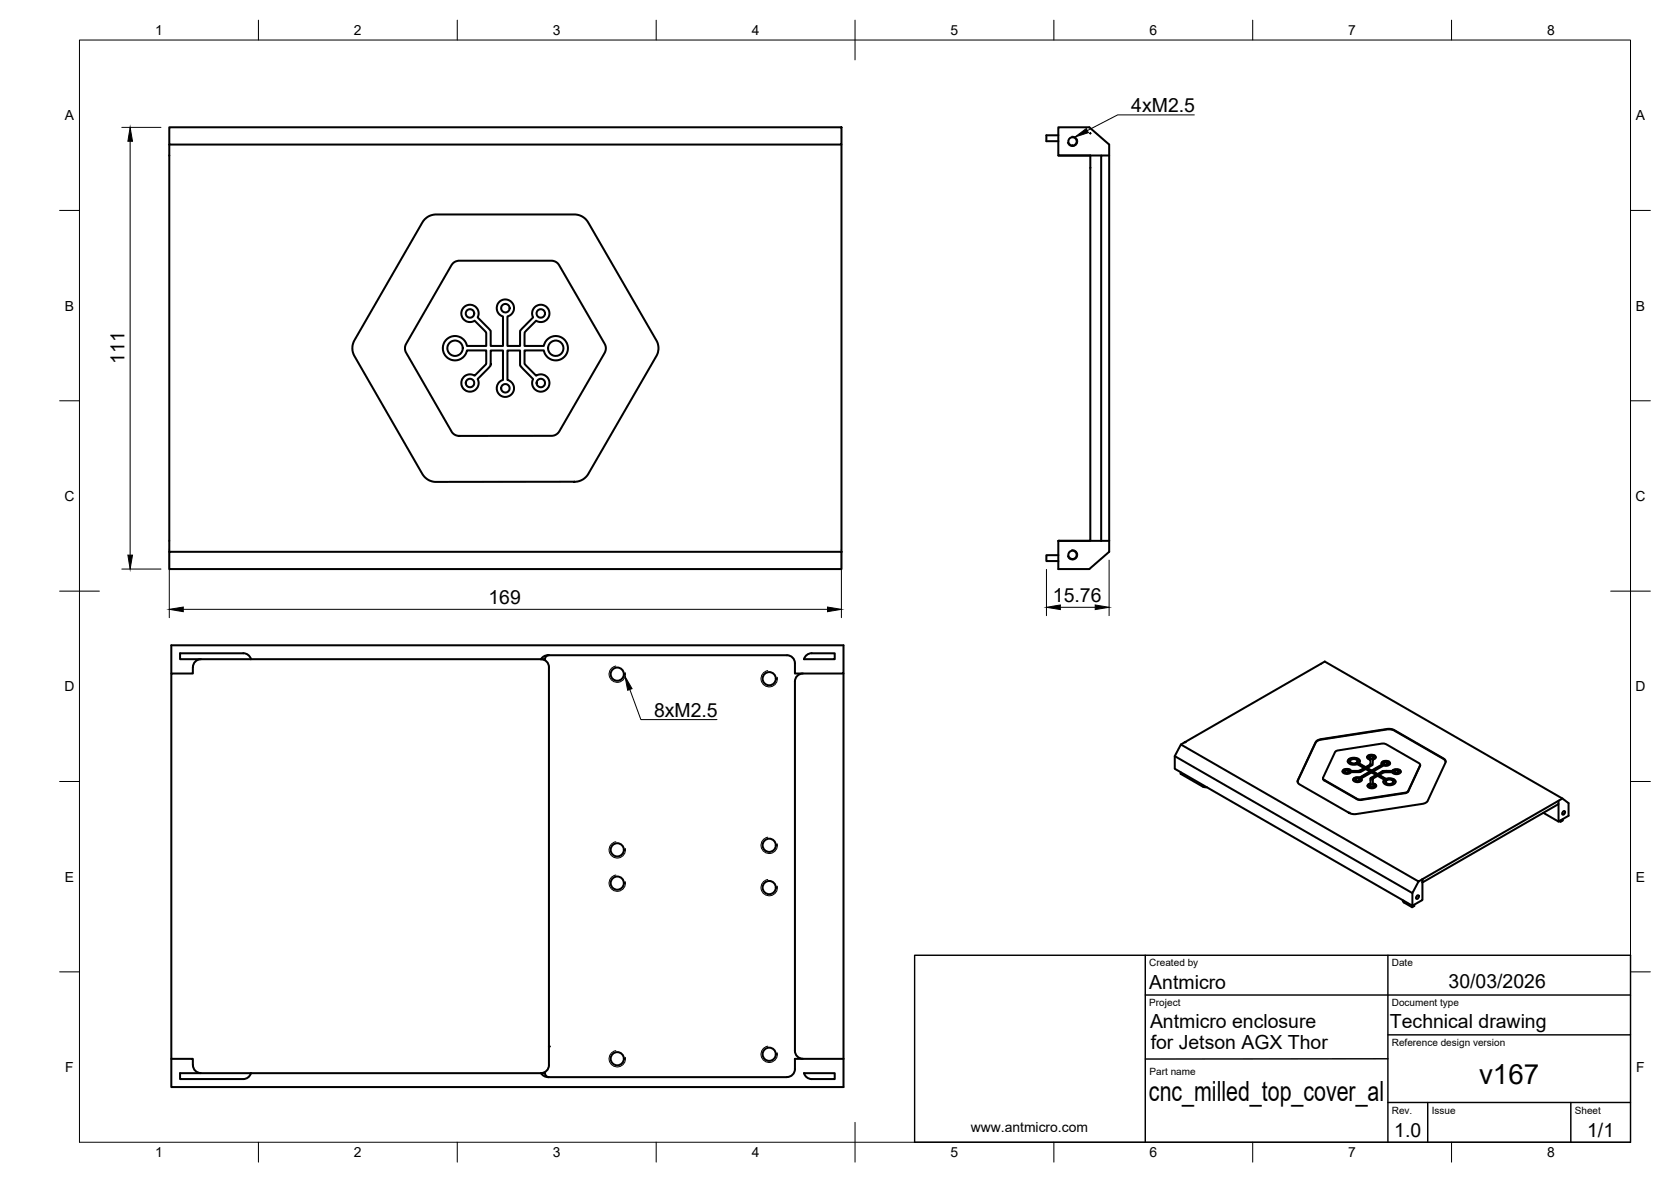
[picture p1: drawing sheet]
<svg xmlns="http://www.w3.org/2000/svg" width="420mm" height="297mm" viewBox="0 0 420 297" stroke-linecap="round" stroke-linejoin="round" font-family="sans-serif">
<!-- layer: Visible -->
<g fill="none" stroke="#000" stroke-width=".51">
<path d="M42.6 32h169v4.3h-169zM42.6 36.3v102.4M211.6 36.3v102.4M266.1 39.1h8.1v3.1M266.1 34h-3v1.5h3M274.2 33.5h.1M276.9 39.1h-10.8v-7.1h7.8l5 4.3v99.6M278.9 39.1h-2v96.8M106.8 55.1l1.3-.9 1.3-.3h35.3l1.8 .6 1.3 1.3 17.3 29.8 .3 .9 .2 1.3-.5 1.6-17.2 29.8-1.2 1.2-2 .7h-35.4l-1.8-.6-1.2-1.3-17.2-29.8-.4-1.1-.1-1.1 .5-1.6zM274.2 42.2v93.7h-8.1M113.8 66.2l.8-.5 .7-.2h23.5l1 .3 .8 .8 11.4 19.8 .3 1.3-.3 1-11.4 19.7-.9 .9-.8 .2h-23.6l-1-.3-.8-.7-11.5-20-.2-1.3 .2-.7zM116.6 77.2l1.4-.6 .8 .1 .9 .5 .6 1.3-.2 1.3 3.3 3.4v3.7h3.1v-7.4l-1.2-.8-.3-.5-.1-1 .3-1 .9-.7 1.2-.2 1.1 .4 .6 .7 .2 1.2-.5 1.2-1.1 .7v7.4h3.2v-3.8l3.2-3.3-.2-1.1 .4-1.2 1.1-.8 .9-.1 .8 .2 .5 .4 .5 .8 .2 .9-.3 .9-.8 .8-.7 .3h-.8l-.8-.3-2.7 2.8-.2 .2v3.3h4.8l.5-1.2 1.1-.9 1.6-.4 1.3 .4 .9 .8 .5 .9 .2 1-.3 1.3-.7 1-1 .6-.8 .2-1.2-.2a3.1 3.1 0 0 1-2.1-2.3h-4.8v3.3l2.9 3 .7-.3h.8l.7 .2 .7 .6 .4 .8v1.1l-.4 .7-.7 .7-.7 .2h-.9l-.5-.3-.8-.7-.3-1 .2-1.1-3.2-3.5v-3.7h-3.2v7.4l.6 .3 .6 .5 .4 1.1-.2 1.1-.8 .9-.9 .3-1.2-.2-.9-.7-.3-1 .1-1 .3-.5 1.2-.8v-7.4h-3.1v3.7l-3.3 3.5 .3 .8-.3 1.2-.6 .6-.8 .5h-.8l-.8-.2-.6-.6-.4-.8-.1-.9 .2-.7 .6-.6 .8-.5h1l.7 .3 2.8-2.7 .2-.4v-3.2h-4.9l-.3 1-.9 .8-.9 .5-1.1 .2-1-.3-1.1-.7-.5-.9-.3-1.2 .3-1.3 .6-.8 .9-.7 1.2-.3 .9 .1 1.1 .6 .8 .9 .3 .9h4.9l-.1-3.4-2.9-2.9-.7 .3h-.8l-1.3-.8-.4-.8-.1-.6 .2-.8z"/>
<path d="M42.6 138.7h169v4.3h-169zM266.1 139.5h-3v1.5h3M276.9 135.9h-10.8v7.1h7.8l5-4.3v-2.8M276.9 135.9h2M48.5 167.7v1.6h-5.4v96.8h5.4v1.6M50.5 165.7a2 2 0 0 0-2 2M61.2 164.2h-15.9v1.5h91.7a1.01 1.01 0 0 1 1-1.1M61.2 164.2a2 2 0 0 1 1.9 1.5M137.8 164.7h60.1a2 2 0 0 1 2 2v2.6h12.2v-7.1h-169v7.1M137.8 164.7l-.9 .1-.9 .9a2 2 0 0 1 2 2v100a1.99 1.99 0 0 1-2 2l.9 .8 .9 .2M199.9 171.3v92.8a2 2 0 0 0 2 2M201.9 169.3a2 2 0 0 0-2 2"/>
<path d="M204.1 164.2a2 2 0 0 0-1.9 1.5h7.7v-1.5h-5.8M212.1 169.3v96.8M295.4 190v3.2l59.7 34.4v-3.2M296.9 194.1v.4l5.6 3.2 1 .1M296.9 187.1l59.8 34.4-1.6 2.9-59.7-34.4zM296.9 187.1l36.2-20.8 59.8 34.4 1.5 1.1v3.2l-2.5 1.5v-4.4M330.9 186.4l1.2-.6 16.6-2.6h1l.8 .2 12.4 7.2 .5 .4 .1 .5-4.5 9.7-.5 .5-.8 .3-17.5 2.6-1-.3-12.5-7.2-.4-.4v-.6zM335.8 188.9l.6-.3 11.6-1.7 8.8 4.9 .3 .5-3 6.4-.4 .4-12 1.8-8.7-4.9-.3-.3zM338.1 193.9l.1 .2 .3 .2 .6-.1 .1-.3M338.2 193.7l.7-.1 .3 .3-.7 .2-.3-.1zM338.9 191.4l.4-.6 .9-.3 1.2 .2 .5 .7M339.4 191.3l.2 .4 .7 .3 .8-.2 .3-.5"/>
<path d="M339.6 191l1-.2 .7 .2 .1 .4-.4 .4h-.9l-.6-.3zM339.7 193.7l-.4-.4-.9-.1-.6 .2-.2 .5 .5 .5 .7 .1 .9-.5h2.3l1.4-.7 1.1 .6-2.6 1.6h-1.1l-.6 .5M340.8 195.9l.1 .4 .3 .1 .5-.1 .2-.4M340.8 195.8l.6-.2 .5 .4-.7 .2-.4-.1zM341.7 191.8l.2-.6-.6-.6-1-.2-1 .3-.4 .5 .4 .7 .8 .3 1.2-.2 1.7 1.1-1.2 .7h-2.1l-.5-.4-.7-.1-.7 .3-.2 .3M341.8 193.7l-2.1 .1M341.9 195.4h-1.2l-.4 .3v.4l.4 .4 .8 .1 .8-.4 .1-.3-.2-.3 .2 .4M342.2 195.6l2.7-1.5 1.1 .8-1.3 .8-.1 .4M343 193l-1.2 .8M343.4 192.8l-1.7-1 1.7 1.1 1.2-.7v-1.3l-.7-.3-.1-.6 .7-.3 1.1 .2 .3 .5-.7 .5-.1 1.3-1.3 .8M343.7 190.4l.3-.4 .7-.2 .7 .1 .5 .5M344.3 190.3l.1 .3 .3 .1 .5-.1 .2-.3"/>
<path d="M344.3 190.2l.7-.2 .4 .4-.7 .2-.3-.2zM344.4 197.4l.6-.2 .5 .3-.7 .3-.4-.2zM344.5 193.9l-2.6 1.6M344.6 192.1l-1.2 .8M344.6 191.9v.3M344.6 196.9l-.4 .1-.3 .4 .1 .4 .4 .2 .8 .1 .7-.4v-.5l-.7-.3 .8 .6M344.7 195.6l-.1 1.4-.6 .2-.1 .3M344.8 195.5l-.1 .2M344.9 193.6l-1.1-.6 1.1 .8 2.6-1.5-.1-.6 .5-.4 .9-.1 .7 .5v.3l-.3 .3-.6 .2-.7-.1-2.6 1.5M345.5 197.5l-.1 .2-.4 .2-.4-.1-.2-.3M346 194.8l-1.2 .8M347.4 191.9l.2-.4 .6-.2 .8 .1 .5 .5"/>
<path d="M347.5 192.1l-2.6 1.7M347.6 193.8l-1.2 .8M347.8 196.5l.3-.5-1.7-1-1.2 .7v1.2M347.9 191.8l.1 .3 .3 .2 .6-.2 .1-.3M348 191.7l.7-.2 .3 .4-.7 .2-.3-.1zM348.4 196.5l.2 .4 .7 .3 .8-.3 .2-.4M348.5 196.2l.4-.2 .8-.1 .5 .3 .1 .3-.4 .4-.8 .1-.6-.3zM348.5 195.7l-1.7-.9 1.7 1.1 1.1-.2 .7 .2 .6 .6M348.5 195.9l.6-.3 1 .1 .7 .5 .1 .5-.8 .5-1.3 .1-.6-.2-.3-.4v-.5l.2-.2M350.1 193.9l.4-.5 .9-.1 .6 .2 .2 .5-.3 .3-.7 .2h-.6l-.5-.4h-2.1l-1.2 .7M350.1 193.7h-2.4l-.1 .2M350.6 193.9v.3l.4 .1 .5-.1 .2-.3"/>
<path d="M350.6 193.8l.7-.2 .4 .3-.4 .3h-.4l-.3-.2zM352.2 194l-.5-.5-.7-.1-.9 .5h-2.4l-1.3 .7-1.1-.7 1.1 .6M357.1 192.2l-3 6.7-.3 .3-11.7 1.8-.9-.1-8.2-4.8-.3-.6M363.5 191.5l-.2-.5-.4-.3-12.3-7.1-1.7-.3-16.7 2.6-1 .3-.4 .4-4.5 9.8M388.1 204.3l3.8 2.2M391.9 201.2v.9l-34.2 19.7v-.9v5.3l-2.6 1.4M392.4 206.2v.3M392.9 200.7l-36.2 20.8M392.9 205.9v.3l-.5 .3-.3-.2M393 204l.3-.2 .2 .3-.1 .4-.4 .2-.2-.2zM352.7 226.2v.2M352.7 226.4l.3 .4 2.1 1.2 .5-.3v-.3"/>
<path d="M355.1 227.6v.4M356.2 225.2l.4-.2 .2 .2-.2 .5-.4 .2-.2-.2zM43.1 266.1v7.1h169v-7.1M48.5 267.7a2 2 0 0 0 2 2M63.1 269.7a2 2 0 0 1-1.9 1.5h-15.9v-1.5h91.7a1.01 1.01 0 0 0 1 1M138 263h.1M202.2 269.7h7.7v1.5h-5.8a2 2 0 0 1-1.9-1.5zM212.1 266.1h-12.2v2.6a2 2 0 0 1-2 2h-60.1"/>
<circle cx="269.7" cy="35.5" r="1.05"/>
<circle cx="118.2" cy="78.8" r="1.06"/>
<circle cx="127.1" cy="77.4" r="1.07"/>
<circle cx="136" cy="78.8" r="1.06"/>
<circle cx="114.4" cy="87.5" r="1.93"/>
<circle cx="118.2" cy="96.3" r="1.06"/>
<circle cx="127.1" cy="97.6" r="1.06"/>
<circle cx="136" cy="96.3" r="1.06"/>
<circle cx="139.7" cy="87.5" r="1.93"/>
<circle cx="269.7" cy="139.4" r="1.05"/>
<circle cx="155.2" cy="169.4" r="1.66"/>
<circle cx="193.4" cy="170.6" r="1.66"/>
<circle cx="155.2" cy="213.6" r="1.66"/>
<circle cx="193.4" cy="212.4" r="1.66"/>
<circle cx="155.2" cy="221.9" r="1.66"/>
<circle cx="193.4" cy="223.1" r="1.66"/>
<circle cx="155.2" cy="266.1" r="1.66"/>
<circle cx="193.4" cy="264.9" r="1.66"/>
</g>
<g fill="#000">
<circle cx="266.1" cy="135.9" r=".25"/>
<circle cx="297.9" cy="186.5" r=".25"/>
<circle cx="339.2" cy="204.2" r=".25"/>
<circle cx="138" cy="263" r=".25"/>
</g>
<!-- layer: Visible Narrow -->
<g fill="none" stroke="#000" stroke-width=".25">
<path d="M269.5 34.3a1.29 1.29 0 0 1 1.4 1 1.29 1.29 0 0 1-1 1.5 1.29 1.29 0 0 1-1.5-1M269.5 138.2a1.29 1.29 0 0 1 1.4 1 1.29 1.29 0 0 1-1 1.5 1.29 1.29 0 0 1-1.5-1M154.8 167.4a2.06 2.06 0 0 0-1.6 2.4 2.06 2.06 0 0 0 2.4 1.6 2.06 2.06 0 0 0 1.6-2.3M193.1 168.5a2.06 2.06 0 0 0-1.7 2.4 2.06 2.06 0 0 0 2.4 1.7 2.06 2.06 0 0 0 1.6-2.4M302.5 197.3v.4M326.3 196.1v.1M330.8 186.6v.1M332.2 185.7v.2M333 196v.1M337.9 193.4v.1M338.3 194.1v.1M339 194.1v.1"/>
<path d="M339.3 190.7v.1M339.4 193.4v.1M339.7 191.7v.1M340.6 195.5v.1M341 196.2v.1M341.1 191.7v.1M341.5 190.7v.1M341.5 193.7v.1M341.7 196.2v.1M341.9 193.7v.1M344.1 189.9v.1M344.2 197v.2"/>
<path d="M344.4 190.5v.1M344.5 192.2v.1M344.6 197.7v.1M345.2 190.5v.1M345.3 197.7v.1M345.6 189.9v.1M345.7 197v.2M347.7 191.4v.1M347.8 193.7v.2M348.1 192.1v.1M348.6 193.7v.2M348.7 183.2v.1"/>
<path d="M348.7 196.9v.1M348.8 192.1v.1M349.2 191.4v.1M350.1 196.9v.1M350.4 193.5v.1M350.5 195.8v.2M350.6 183.5v.1M350.8 194.1v.2M351.5 194.1v.2M351.9 193.5v.1M353.3 199.2v.1M354.1 198.7v.2"/>
<path d="M357 192.4v.1M362.9 190.6v.1M154.8 211.5a2.06 2.06 0 0 0-1.6 2.4 2.06 2.06 0 0 0 2.4 1.7 2.06 2.06 0 0 0 1.6-2.4M154.8 219.9a2.06 2.06 0 0 0-1.6 2.4 2.06 2.06 0 0 0 2.4 1.7 2.06 2.06 0 0 0 1.6-2.4M193.1 210.4a2.06 2.06 0 0 0-1.7 2.4 2.06 2.06 0 0 0 2.4 1.7 2.06 2.06 0 0 0 1.6-2.4M341.1 200.7v.1M341.2 200.7v.1M342.3 200.9v.1M193.1 221a2.06 2.06 0 0 0-1.7 2.4 2.06 2.06 0 0 0 2.4 1.7 2.06 2.06 0 0 0 1.6-2.4M353 226.4v.4M154.8 264a2.06 2.06 0 0 0-1.6 2.4 2.06 2.06 0 0 0 2.4 1.7 2.06 2.06 0 0 0 1.6-2.4M193.1 262.9a2.06 2.06 0 0 0-1.7 2.4 2.06 2.06 0 0 0 2.4 1.7 2.06 2.06 0 0 0 1.6-2.4"/>
</g>
<!-- layer: BORDER -->
<g fill="none" stroke="#000" stroke-width=".25">
<path d="M20 10.1h390v276.9h-390zM65 5.1v5M115 5.1v5M165 5.1v5M215 5.1v10M265 5.1v5M315 5.1v5M365 5.1v5M15 52.9h5M410 52.9h5M15 100.7h5M410 100.7h5"/>
<path d="M15 148.6h10M405 148.6h10M15 196.4h5M410 196.4h5M15 244.2h5M410 244.2h5M65 287v5M115 287v5M165 287v5M215 282.1v9.9M265 287v5M315 287v5"/>
<path d="M365 287v5"/>
</g>
<!-- layer: TITLEBLOCK -->
<path d="M230 240.1h180v46.9h-180zM288 250h122M288 240.1v46.9M349 240.1v46.9M349 277.1h61M349 260.1h61M349 266.1h-61M359 277.1v9.9M395 277.1v9.9" fill="none" stroke="#000" stroke-width=".36"/>
<!-- layer: FD_Dimensions -->
<path d="M30.6 32h9.9M32.7 35.5v104M42.6 138v17.2M211.6 138v17.2M30.6 143h9.9M46.1 153.1h162M263.1 143.1v11.6M266.6 152.6h8.8M278.9 140.8v13.9" fill="none" stroke="#000" stroke-width=".25"/>
<path d="M32.7 32l.6 3.5h-1.1zM32.2 139.5h1.1l-.6 3.5zM42.6 153.1l3.5-.5v1.1zM208.1 152.6l3.5 .5-3.5 .6zM263.1 152.6l3.5-.6v1.2zM275.4 152l3.5 .6-3.5 .6z" fill="#000" stroke="#000" stroke-width=".25"/>
<!-- layer: Leaders -->
<path d="M270.3 34.4l2.8-2.1 .6 1zM157.2 170l1.7 3.1-1.1 .4z" fill="#000" stroke="#000" stroke-width=".25"/>
<path d="M300.3 28.9h-19.3l-7.6 3.9M158.4 173.3l2.7 7.5h19.2" fill="none" stroke="#000" stroke-width=".25"/>
<g font-size="7">
<text x="371.9" y="272.3">v167</text>
<text x="288.9" y="276.8">cnc_milled_top_cover_al</text>
</g>
<g font-size="4.9">
<text x="284.5" y="28.2">4xM2.5</text>
<text x="31.3" y="91.4" transform="rotate(-90 31.3 91.4)">111</text>
<text x="122.8" y="151.7">169</text>
<text x="264.7" y="151.2">15.76</text>
<text x="164.4" y="180.1">8xM2.5</text>
<text x="289" y="248.5">Antmicro</text>
<text x="364.2" y="248.2">30/03/2026</text>
<text x="289.2" y="258.4">Antmicro enclosure</text>
<text x="289.3" y="263.7">for Jetson AGX Thor</text>
<text x="349.5" y="258.4">Technical drawing</text>
<text x="350.6" y="285.7">1.0</text>
<text x="399.1" y="285.7">1/1</text>
</g>
<g font-size="3.5">
<text x="39" y="8.8">1</text>
<text x="89" y="8.8">2</text>
<text x="139" y="8.8">3</text>
<text x="189" y="8.8">4</text>
<text x="239" y="8.8">5</text>
<text x="289" y="8.8">6</text>
<text x="339" y="8.8">7</text>
<text x="389" y="8.8">8</text>
<text x="16.3" y="30.2">A</text>
<text x="411.3" y="30.2">A</text>
<text x="16.3" y="78">B</text>
<text x="411.3" y="78">B</text>
<text x="16.2" y="125.9">C</text>
<text x="411.2" y="125.9">C</text>
<text x="16.2" y="173.7">D</text>
<text x="411.2" y="173.7">D</text>
<text x="16.3" y="221.6">E</text>
<text x="411.3" y="221.6">E</text>
<text x="16.4" y="269.4">F</text>
<text x="411.4" y="269.4">F</text>
<text x="244.1" y="284.5">www.antmicro.com</text>
<text x="39" y="290.8">1</text>
<text x="89" y="290.8">2</text>
<text x="139" y="290.8">3</text>
<text x="189" y="290.8">4</text>
<text x="239" y="290.8">5</text>
<text x="289" y="290.8">6</text>
<text x="339" y="290.8">7</text>
<text x="389" y="290.8">8</text>
</g>
<g font-size="2.5">
<text x="289" y="242.9">Created by</text>
<text x="350" y="242.9">Date</text>
<text x="289" y="252.8">Project</text>
<text x="350" y="252.8">Document type</text>
<text x="350" y="262.9">Reference design version</text>
<text x="289.1" y="270.1">Part name</text>
<text x="350" y="279.9">Rev.</text>
<text x="360" y="279.9">Issue</text>
<text x="396" y="279.9">Sheet</text>
</g>
</svg>
